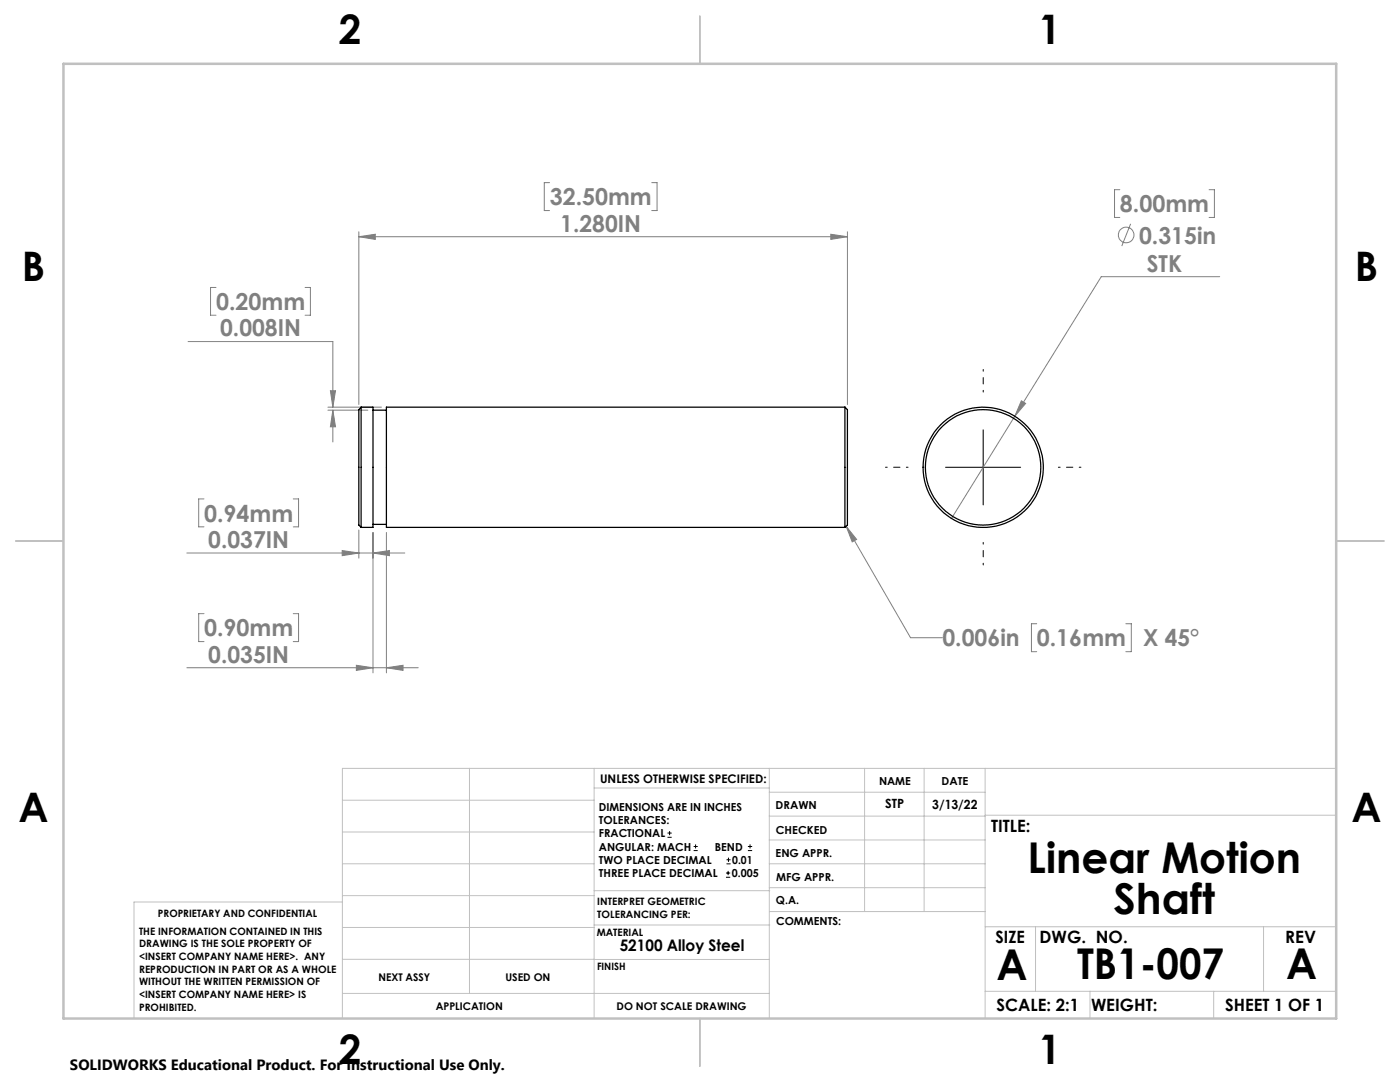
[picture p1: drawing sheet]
<svg xmlns="http://www.w3.org/2000/svg" width="279mm" height="216mm" viewBox="0 0 279 216" stroke-linecap="round" stroke-linejoin="round" font-family="sans-serif">
<g fill="none" stroke="#808080" stroke-width=".2">
<path d="M109.7 36.4h-1.1v5.6h1.1M130.1 36.4h1v5.6h-1M223.5 37.9h-1.1v5.5h1.1M241.3 37.9h1.1v5.5h-1.1M43.1 57.4h-1.1v5.5h1.1M60.9 57.4h1v5.5h-1M71.6 46.2v34.5M71.6 47.2h97.5M71.6 47.2l3.3-.5v1.1zM165.8 46.7l3.3 .5-3.3 .6zM169.1 46.2v34.5M225.6 44.7l-1.7 4.4"/>
<path d="M243.4 55.2h-23.6l-17.3 27.8M37.5 68.2h28.9v13M65.9 78h1.1l-.6 3.2zM203.8 80l.9 .5-2.2 2.5zM40.7 99.6h-1v5.5h1M58.5 99.6h1.1v5.5h-1.1M65.4 81.2h10.7M65.4 81.8h8M66.4 81.8l.6 3.4h-1.1zM66.4 81.8v6.4M202.5 83l-12.6 20.4M37.3 110.3h43.5"/>
<path d="M68.3 109.9l3.3 .4-3.3 .6zM71.6 105.8v5.6M74.4 106.3v28M74.4 110.3l3.3-.4v1zM77.1 106.3v28M168.9 105l2.1 2.6-.9 .5zM168.9 105l12.8 22.2h6.4M37.3 133.2h46.2M40.7 122.4h-1v5.6h1M58.5 122.4h1.1v5.6h-1.1M71.1 132.8l3.3 .4-3.3 .6zM77.1 133.2l3.3-.4v1z"/>
<path d="M206.9 124.5h-1.1v5.5h1.1M224.7 124.5h1.1v5.5h-1.1"/>
<circle cx="224.7" cy="46.9" r="1.56"/>
</g>
<g fill="none" stroke="#000" stroke-width=".2">
<path d="M188.7 93.2h15M196.2 85.8v15M133.2 167.1h.9M133.2 166.2h.9M133.6 165.8v.9M138.4 169.7h.8M138.4 168.9h.8M138.8 168.5v.8M144.9 175h.8M144.9 174.2h.8M145 172.4h.8M145 171.6h.8"/>
<path d="M145.3 173.8v.8M145.4 171.1v.9M149.3 169.7h.8M149.3 168.9h.8M149.7 168.5v.8"/>
</g>
<path d="M196.2 78.2v-4.5M181.2 93.2h-4.5M211.2 93.2h4.5M196.2 108.2v4.5" fill="none" stroke="#000" stroke-width=".2" stroke-dasharray="15.2 1.3 1.3 1.3" stroke-dashoffset="14.9"/>
<g fill="none" stroke="#c0c0c0" stroke-width=".2">
<path d="M68.3 159.7h50.3M93.7 153.3v44.9M118.6 153.3v49.9M118.6 157.2h34.9M153.5 153.3v49.9M153.5 158.1h43.1M172.5 153.3v28.6M184.4 153.3v28.6M196.6 153.3v49.9M266.7 153.3h-198.4v49.9M68.3 178.7h50.3M68.3 172.4h50.3"/>
<path d="M68.3 166h50.3M68.3 180h-41.6v23.2M118.6 177.7h35M153.5 167.6h43.1M153.5 162.8h43.1M153.5 172.4h43.1M153.5 177.1h43.1M196.6 162.7h70.1M68.3 198.2h85.2M68.3 191.4l85.2 .1M68.3 185.1h50.3M118.6 184.6h35"/>
<path d="M153.6 181.9h43M196.6 197.8h70.1M196.6 184.9h70.1M206.7 184.9v12.9M217.5 197.8v5.4M242.2 197.8v5.4M252.2 184.9v12.9"/>
</g>
<path d="M139.7 3.2v9.5M3.1 107.9h9.6M266.7 107.9h9.5M139.7 203.2v9.6" fill="none" stroke="#c0c0c0" stroke-width=".25"/>
<path d="M12.7 12.7h254v190.5h-254z" fill="none" stroke="#c0c0c0" stroke-width=".5"/>
<path d="M165.8 46.7l3.3 .5-3.3 .6zM71.6 47.2l3.3-.5v1.1zM65.9 78h1.1l-.6 3.2zM66.4 81.8l.6 3.4h-1.1zM68.3 109.9l3.3 .4-3.3 .6zM74.4 110.3l3.3-.4v1zM71.1 132.8l3.3 .4-3.3 .6zM77.1 133.2l3.3-.4v1zM168.9 105l2.1 2.6-.9 .5zM203.8 80l-1.3 3 2.2-2.5z" fill="#808080"/>
<g fill="none" stroke="#000" stroke-width=".25">
<path d="M72.1 81.2l-.5 .5v23.1l.5 .4M72.1 81.2v24M72.1 81.2h2.3v24h-2.3M74.4 81.8h2.7M168.6 81.2h-91.5v24h91.5M168.6 81.2v24M168.6 81.2l.5 .5v23.1l-.5 .4M74.4 104.6h2.7"/>
<circle cx="196.2" cy="93.3" r="11.5"/>
<circle cx="196.2" cy="93.3" r="12"/>
</g>
<g font-size="8.5">
<text x="205.1" y="174.2">Linear Motion</text>
<text x="222.2" y="182.3">Shaft</text>
<text x="198.9" y="195.5">A</text>
<text x="214.9" y="195.4">TB1-007</text>
<text x="256.7" y="195.4">A</text>
</g>
<g font-size="8.1">
<text x="67.6" y="8.9">2</text>
<text x="207.3" y="8.9">1</text>
<text x="4.4" y="56.1">B</text>
<text x="270.4" y="56.1">B</text>
<text x="3.7" y="164.1">A</text>
<text x="269.7" y="164.1">A</text>
<text x="67.6" y="212.4">2</text>
<text x="207.3" y="212.4">1</text>
</g>
<g font-size="4.7" fill="#808080">
<text x="109.7" y="41">32.50mm</text>
<text x="111.8" y="46.2">1.280IN</text>
<text x="223.5" y="42.4">8.00mm</text>
<text x="227.3" y="48.6">0.315in</text>
<text x="228.9" y="54.2">STK</text>
<text x="43.1" y="61.9">0.20mm</text>
<text x="43.9" y="67.1">0.008IN</text>
<text x="40.7" y="104.1">0.94mm</text>
<text x="41.6" y="109.3">0.037IN</text>
<text x="40.7" y="127">0.90mm</text>
<text x="188.1" y="129">0.006in</text>
<text x="206.9" y="129">0.16mm</text>
<text x="228.1" y="129">X 45°</text>
<text x="41.6" y="132.2">0.035IN</text>
</g>
<g font-size="3.4">
<text x="197.8" y="166">TITLE:</text>
<text x="198.7" y="188.1">SIZE</text>
<text x="207.5" y="188.1">DWG. NO.</text>
<text x="256.5" y="188.2">REV</text>
<text x="198.8" y="201.7">SCALE: 2:1</text>
<text x="217.7" y="201.8">WEIGHT:</text>
<text x="244.5" y="201.7">SHEET 1 OF 1</text>
</g>
<text font-size="3.2" x="123.7" y="189.8">52100 Alloy Steel</text>
<text font-size="3" x="14" y="213.5">SOLIDWORKS Educational Product. For Instructional Use Only.</text>
<g font-size="2.5">
<text x="176.7" y="161.3">STP</text>
<text x="186.1" y="161.4">3/13/22</text>
</g>
<text font-size="2.4" x="119.8" y="156.2">UNLESS OTHERWISE SPECIFIED:</text>
<g font-size="2.2">
<text x="119.5" y="161.8">DIMENSIONS ARE IN INCHES</text>
<text x="154.8" y="161.4">DRAWN</text>
<text x="175.4" y="156.6">NAME</text>
<text x="187.9" y="156.7">DATE</text>
<text x="119.5" y="164.4">TOLERANCES:</text>
<text x="119.5" y="167.1">FRACTIONAL</text>
<text x="154.9" y="166.3">CHECKED</text>
<text x="119.5" y="169.7">ANGULAR: MACH</text>
<text x="119.5" y="172.4">TWO PLACE DECIMAL</text>
<text x="142.6" y="169.7">BEND</text>
<text x="146.1" y="172.4">0.01</text>
<text x="154.8" y="171">ENG APPR.</text>
<text x="119.5" y="175">THREE PLACE DECIMAL</text>
<text x="146" y="175">0.005</text>
<text x="154.9" y="175.7">MFG APPR.</text>
<text x="154.9" y="180.4">Q.A.</text>
<text x="154.9" y="184.6">COMMENTS:</text>
</g>
<g font-size="2.1">
<text x="75.5" y="195.7">NEXT ASSY</text>
<text x="100.9" y="195.7">USED ON</text>
<text x="86.9" y="201.5">APPLICATION</text>
<text x="123" y="201.6">DO NOT SCALE DRAWING</text>
</g>
<g font-size="2">
<text x="31.5" y="182.9">PROPRIETARY AND CONFIDENTIAL</text>
<text x="119.2" y="180.6">INTERPRET GEOMETRIC</text>
<text x="119.2" y="183.1">TOLERANCING PER:</text>
<text x="27.8" y="186.5">THE INFORMATION CONTAINED IN THIS</text>
<text x="27.8" y="189">DRAWING IS THE SOLE PROPERTY OF</text>
<text x="27.8" y="191.6">&lt;INSERT COMPANY NAME HERE&gt;. ANY</text>
<text x="119.1" y="186.7">MATERIAL</text>
<text x="27.8" y="194.1">REPRODUCTION IN PART OR AS A WHOLE</text>
<text x="27.8" y="196.6">WITHOUT THE WRITTEN PERMISSION OF</text>
<text x="119.1" y="193.5">FINISH</text>
<text x="27.8" y="199.1">&lt;INSERT COMPANY NAME HERE&gt; IS</text>
<text x="27.8" y="201.7">PROHIBITED.</text>
</g>
</svg>
